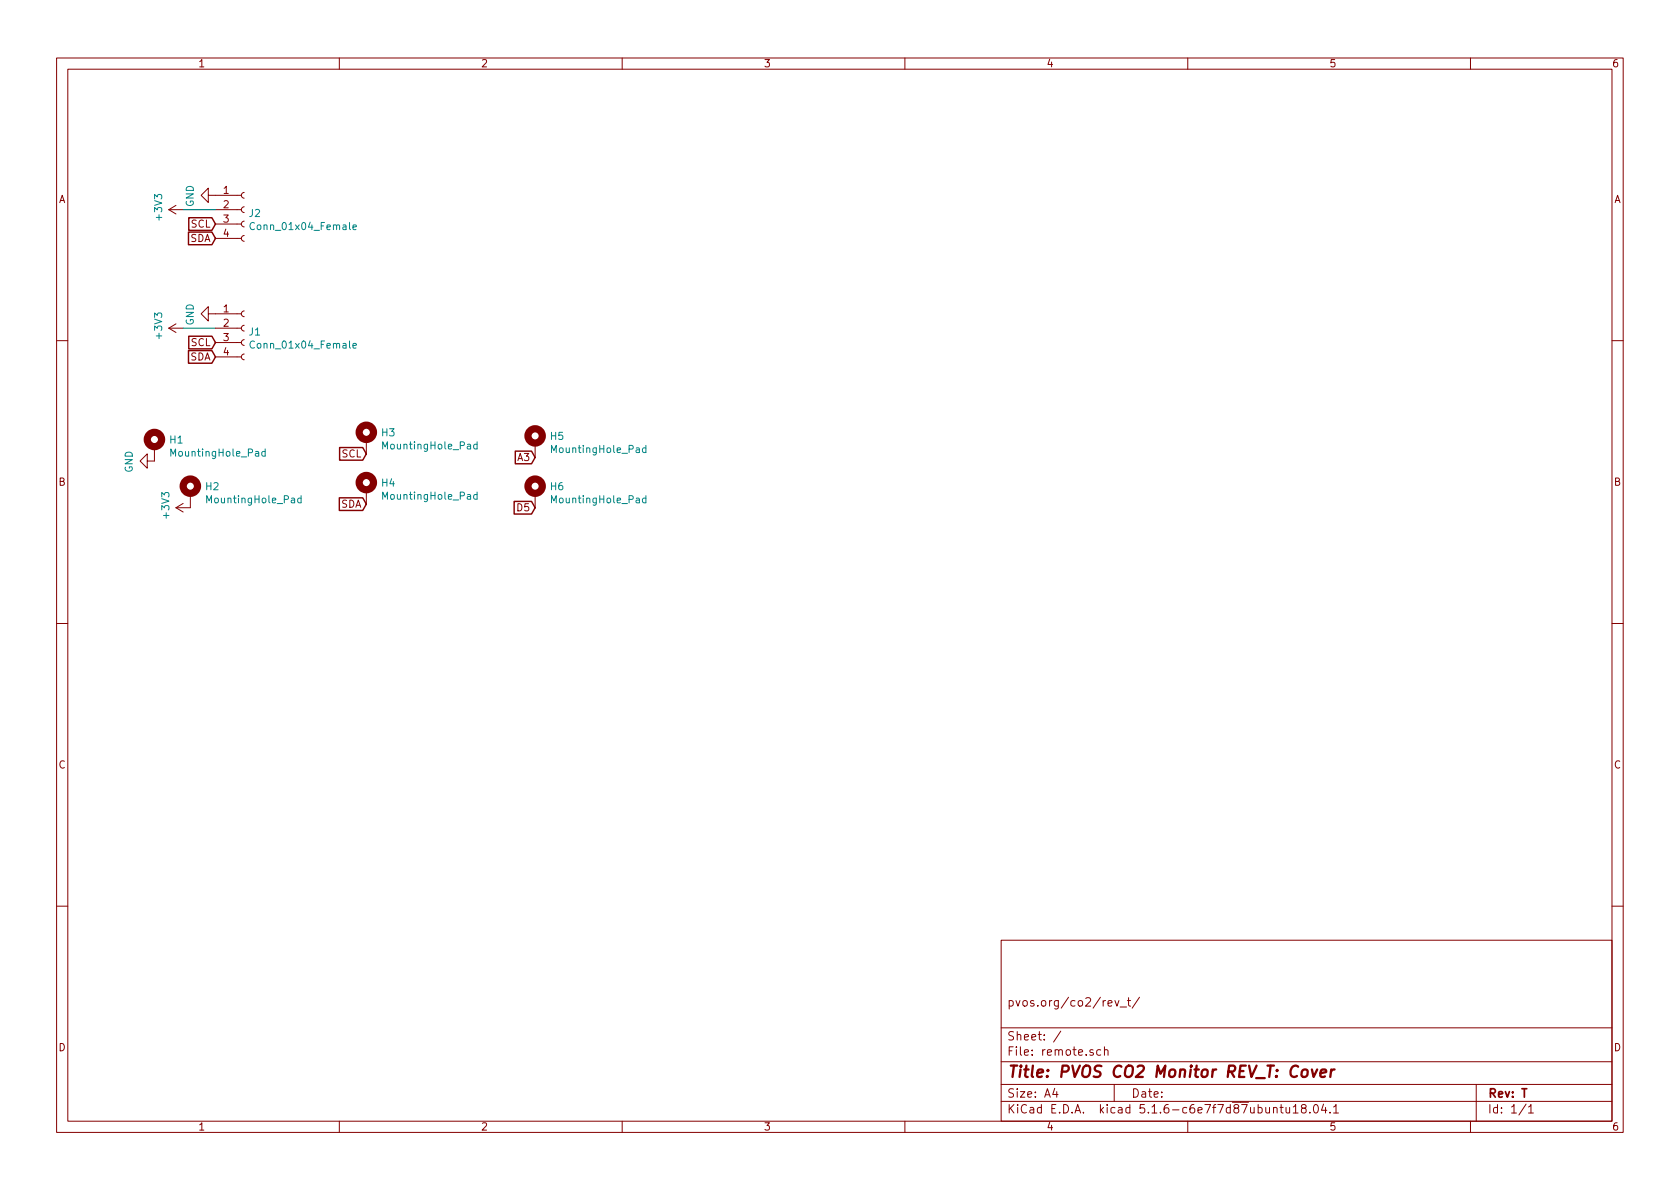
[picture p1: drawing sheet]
<svg xmlns="http://www.w3.org/2000/svg" width="297mm" height="210mm" viewBox="0 0 297 210" stroke-linecap="round" stroke-linejoin="round" font-family="sans-serif">
<g fill="none" stroke="#840000" stroke-width=".18">
<path d="M10 10.3h277v189.9h-277zM12 12.2h273v186.1h-273zM60 10.3v1.9M110 10.3v1.9M160 10.3v1.9M210 10.3v1.9M260 10.3v1.9M29.8 37.1l1.3 .7M29.8 37.1h2.6M31.1 36.3l-1.3 .8M36.8 34.5v-1.2l-1.2 1.2 1.2 1.3v-1.3h5.9M38.1 37.1h4.6"/>
<path d="M38.1 39.6h4.6M43.2 39.1l-.3 .1-.2 .3 .1 .4 .4 .2M43.2 36.6l-.3 .1-.2 .3 .1 .4 .4 .2M43.2 34l-.3 .1-.2 .4 .1 .3 .4 .2M29.8 58l1.3 .8M29.8 58h2.6M31.1 57.3l-1.3 .7M36.8 55.5v-1.3l-1.2 1.3 1.2 1.3v-1.3h5.9M38.1 42.2h4.6M38.1 58h4.6M43.2 41.7l-.3 .1-.2 .3 .1 .4 .4 .2M43.2 57.5l-.3 .1-.2 .4 .1 .3 .4 .2"/>
<path d="M43.2 55l-.3 .1-.2 .3 .1 .4 .4 .2M10 60.2h2M27.3 79v2.5h-1.3v1.3l-1.2-1.3 1.2-1.2v1.2M38.1 63.1h4.6M38.1 60.6h4.6M43.2 62.6l-.3 .1-.2 .3 .1 .4 .4 .2M43.2 60.1l-.3 .1-.2 .3 .1 .4 .4 .2M64.8 77.7v2.6M94.6 78.4v2.5M285 60.2h2M31.1 89.8l1.3 .7M32.4 89l-1.3 .8"/>
<path d="M33.7 87.2v2.6h-2.6M64.8 86.6v2.5M94.6 87.2v2.6M10 110.3h2M285 110.3h2M10 160.2h2M177 166.3h108v32h-108zM195.9 177.4l.7-.1-.1-.3-.4-.1-.2 .2 .1 .7h.5M197.1 176.9l.4 1 .3-1M198 178.1h1.2M199.3 176.9h.6M199.5 176.4v1.3l.4 .2"/>
<path d="M201.5 176.3l-1.3 2M285 160.2h2M60 198.3v1.9M110 198.3v1.9M160 198.3v1.9M177 194.8h108M177 191.8h108M177 187.8h108M177 181.8h108M186.5 192.5l-.4 1h1M186.8 193v1M187.6 182.3l-1.3 2"/>
<path d="M194.6 185.7l-.4-.1-.3 .3 .1 .6 .2 .1 .4-.1M195.3 185.7a.37 .37 0 0 1 .6 .1v.8M195.3 185.1v1.5M197 191.8v3M210 198.3v1.9M225.2 196l.2-.2 .3 .1 .1 .9M226.3 195.8h.6M226.5 195.3v1.3l.4 .2M227.4 195.8l.1 .9 .3 .1 .2-.1M228 195.8v1M228.7 195.8l.4-.5v1.5M228.7 196.8h.8"/>
<path d="M230.4 196l-.3-.2v-.3a.48 .48 0 0 1 .8 0l-.1 .4-.7 .2v.4l.3 .3h.3l.2-.3v-.4l-.2-.1M231.6 196.7v.1M232.4 195.4l.2-.1a.8 .8 0 0 1 .5 .8 .8 .8 0 0 1-.5 .7 1 1 0 0 1-.2-1.4zM234 195.2l-.3 1.1h.9M234.4 195.8v1M235.2 196.7v.1M235.8 195.8l.4-.5v1.5M235.8 196.8h.9M260 198.3v1.9M261 191.8v6.5M269.8 195.2l-1.2 2M270.3 195.8l.4-.5v1.5"/>
<path d="M270.3 196.8h.8"/>
</g>
<path d="M232 189.1l.3 1.3 .6-1.3M233.5 189.8l1-.2-.1-.4-.5-.1-.4 .3v.9l.2 .1 .6-.1M235.4 189.1l-.2 1.3M236 189.1a.55 .55 0 0 0-.7 .4" fill="none" stroke="#840000" stroke-width=".41"/>
<g fill="none" stroke="#840000" stroke-width="1.3">
<circle cx="27.3" cy="77.7" r="1.27"/>
<circle cx="64.8" cy="76.4" r="1.27"/>
<circle cx="94.6" cy="77.1" r="1.27"/>
<circle cx="33.7" cy="86" r="1.27"/>
<circle cx="64.8" cy="85.3" r="1.27"/>
<circle cx="94.6" cy="86" r="1.27"/>
</g>
<g fill="none" stroke="#008484" stroke-width=".18">
<path d="M45 39.5a.6 .6 0 0 0-.8 .4 .6 .6 0 0 0 .6 .7l.2-.1M62.4 40.2l.6-.1-.1-.3h-.3l-.2 .1 .1 .7h.4M45 60.4a.6 .6 0 0 0-.8 .4 .6 .6 0 0 0 .6 .8l.2-.2M46.9 79.9l-.4-.1-.2 .3 .1 .5h.5M46.9 79.4v1.3M62.4 61.1l.6-.1-.1-.2-.3-.1-.2 .2 .1 .6h.4M84.4 78.6h-.4l-.3 .2 .2 .5h.5M84.4 78.1v1.3M114.2 79.2h-.4l-.2 .2 .1 .6h.5M114.2 78.8v1.2M53.2 88.1h-.3l-.3 .2 .2 .6h.4M53.2 87.6v1.3"/>
<path d="M84.4 87.5l-.4-.1-.3 .3 .2 .5h.5M84.4 87v1.3M114.2 88.1h-.4l-.2 .2 .1 .6h.5M114.2 87.6v1.3"/>
</g>
<path d="M32.4 37.1h5.7M32.4 58h5.7" fill="none" stroke="#008400" stroke-width=".18"/>
<path d="M33.4 38.5h4.1l.6 1.1-.6 1.1h-4.1zM33.3 41h4.2l.6 1.2-.6 1.1h-4.2zM33.4 59.5h4.1l.6 1.1-.6 1.1h-4.1zM33.3 62h4.2l.6 1.1-.6 1.1h-4.2zM60 79.1h4.1l.7 1.2-.7 1.1h-4.1zM91.1 79.8h2.9l.6 1.1-.6 1.1h-2.9zM60 88h4.1l.7 1.1-.7 1.2h-4.1zM90.9 88.7h3.1l.6 1.1-.6 1.1h-3.1z" fill="none" stroke="#840000" stroke-width=".25"/>
<text font-size="2.8" fill="#840000" x="178" y="190.5">Title: PVOS CO2 Monitor REV_T: Cover</text>
<g font-size="2.1" fill="#840000">
<text x="178" y="178">pvos.org/co2/rev_t/</text>
<text x="178" y="184">Sheet: /</text>
<text x="178" y="186.7">File: remote.sch</text>
<text x="178" y="196.9">KiCad E.D.A. kicad 5.1.6-c6e7f7d87ubuntu18.04.1</text>
<text x="178" y="194.1">Size: A4</text>
<text x="200" y="194.1">Date:</text>
<text x="263" y="194.1">Rev: T</text>
<text x="263" y="196.9">Id: 1/1</text>
</g>
<g font-size="1.8" fill="#840000">
<text x="35" y="11.9">1</text>
<text x="85" y="11.9">2</text>
<text x="135" y="11.9">3</text>
<text x="185" y="11.9">4</text>
<text x="235" y="11.9">5</text>
<text x="285" y="11.9">6</text>
<text x="10.4" y="35.9">A</text>
<text x="39.5" y="34.3">1</text>
<text x="285.4" y="35.9">A</text>
<text x="33.8" y="40.3">SCL</text>
<text x="39.5" y="36.8">2</text>
<text x="39.5" y="39.4">3</text>
<text x="39.5" y="41.9">4</text>
<text x="33.6" y="42.8">SDA</text>
<text x="39.5" y="55.2">1</text>
<text x="39.5" y="57.8">2</text>
<text x="33.6" y="63.7">SDA</text>
<text x="33.8" y="61.2">SCL</text>
<text x="39.5" y="60.3">3</text>
<text x="39.5" y="62.9">4</text>
<text x="60.5" y="80.9">SCL</text>
<text x="91.6" y="81.5">A3</text>
<text x="10.4" y="85.9">B</text>
<text x="60.2" y="89.8">SDA</text>
<text x="285.4" y="85.9">B</text>
<text x="91.6" y="90.4">D5</text>
<text x="10.4" y="135.9">C</text>
<text x="285.4" y="135.9">C</text>
<text x="10.4" y="185.9">D</text>
<text x="285.4" y="185.9">D</text>
<text x="35" y="199.9">1</text>
<text x="85" y="199.9">2</text>
<text x="135" y="199.9">3</text>
<text x="185" y="199.9">4</text>
<text x="235" y="199.9">5</text>
<text x="285" y="199.9">6</text>
</g>
<g font-size="1.8" fill="#008484">
<text x="28.7" y="38.8" transform="rotate(-90 28.7 38.8)">+3V3</text>
<text x="34.3" y="36.6" transform="rotate(-90 34.3 36.6)">GND</text>
<text x="44.1" y="38.4">J2</text>
<text x="44.9" y="40.7">Conn_01x04_Female</text>
<text x="28.7" y="59.7" transform="rotate(-90 28.7 59.7)">+3V3</text>
<text x="34.3" y="57.6" transform="rotate(-90 34.3 57.6)">GND</text>
<text x="44.1" y="59.3">J1</text>
<text x="44.9" y="61.6">Conn_01x04_Female</text>
<text x="67.5" y="77.2">H3</text>
<text x="97.4" y="77.8">H5</text>
<text x="23.5" y="83.6" transform="rotate(-90 23.5 83.6)">GND</text>
<text x="30.1" y="78.4">H1</text>
<text x="30.6" y="80.7">MountingHole_Pad</text>
<text x="68" y="79.5">MountingHole_Pad</text>
<text x="97.9" y="80.1">MountingHole_Pad</text>
<text x="36.4" y="86.7">H2</text>
<text x="36.9" y="89">MountingHole_Pad</text>
<text x="67.5" y="86">H4</text>
<text x="68" y="88.4">MountingHole_Pad</text>
<text x="97.4" y="86.7">H6</text>
<text x="97.9" y="89">MountingHole_Pad</text>
<text x="29.9" y="91.5" transform="rotate(-90 29.9 91.5)">+3V3</text>
</g>
</svg>
